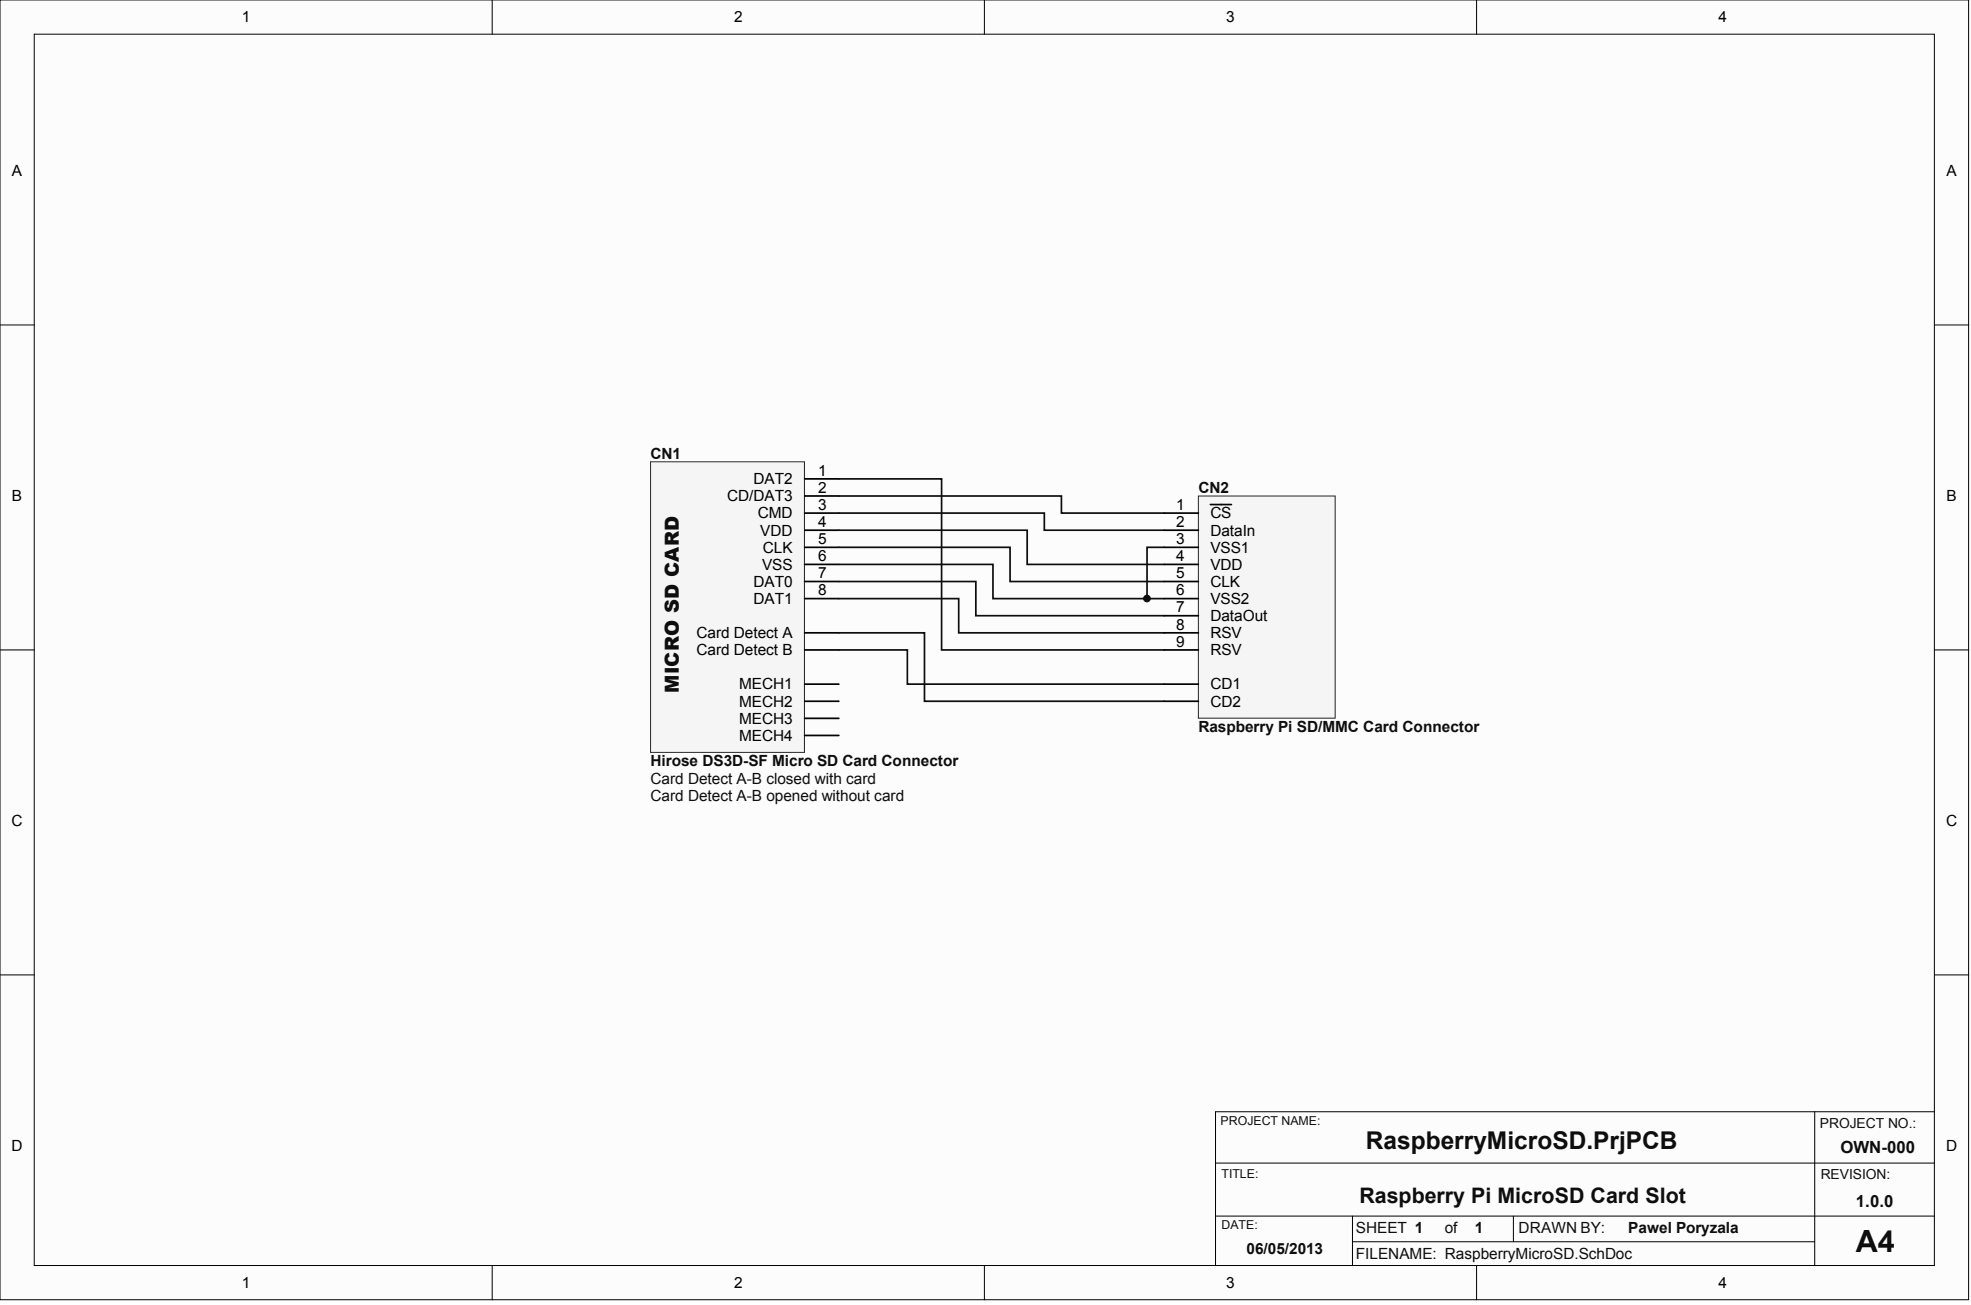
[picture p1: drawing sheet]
<svg xmlns="http://www.w3.org/2000/svg" width="973mm" height="645mm" viewBox="0 0 973 645" stroke-linecap="round" stroke-linejoin="round" font-family="sans-serif">
<g fill="#fcfcfc" stroke="#000" stroke-width=".49">
<path d="M0 0h972v642h-972z"/>
<path d="M17 17h938v608h-938z"/>
</g>
<g fill="none" stroke="#000" stroke-width=".49">
<path d="M243 0v17M486 0v17M729 0v17M0 160h17M955 160h17M0 321h17M955 321h17M0 482h17M955 482h17M896 549v76M955 549h-355v76M600 574h355"/>
<path d="M600 601h355M668 613h228M668 601v24M747 601v12M243 625v17M486 625v17M729 625v17"/>
</g>
<path d="M321 228h76v144h-76z" fill="#f5f5f5" stroke="#262626" stroke-width=".49"/>
<g fill="none" stroke="#000" stroke-width=".85">
<path d="M397 237h17M397 245h17M397 253h17M397 262h17M397 270h17M397 279h17M397 287h17M397 296h17M397 313h17M397 321h17M397 338h17M397 346h17"/>
<path d="M397 355h17M397 363h17"/>
</g>
<path d="M414 237h51v84h110M414 245h110v8h51M414 253h102v9h59M414 262h93v17h68M414 270h85v17h76M414 279h76v17h85M575 270h-9v26M414 287h68v17h93M414 296h59v17h102M414 313h43v33h118M414 321h34v17h127" fill="none" stroke="#0e0e0e" stroke-width=".85"/>
<circle cx="566" cy="296" r="1.6" fill="#0e0e0e" stroke="#0e0e0e" stroke-width=".49"/>
<path d="M592 245h67v110h-67z" fill="#f5f5f5" stroke="#262626" stroke-width=".49"/>
<path d="M575 253h17M598 249h10M575 262h17M575 270h17M575 279h17M575 287h17M575 296h17M575 304h17M575 313h17M575 321h17M575 338h17M575 346h17" fill="none" stroke="#000" stroke-width=".85"/>
<text font-size="15.1" fill="#0e0e0e" x="916" y="619">A4</text>
<text font-size="12.1" fill="#0e0e0e" x="675" y="568">RaspberryMicroSD.PrjPCB</text>
<text font-size="10.6" fill="#0e0e0e" x="671" y="594">Raspberry Pi MicroSD Card Slot</text>
<text font-size="9.5" fill="#0e0e0e" x="335" y="342" transform="rotate(-90 335 342)">MICRO SD CARD</text>
<g font-size="8.3" fill="#0e0e0e">
<text x="909" y="570">OWN-000</text>
<text x="917" y="596">1.0.0</text>
</g>
<g font-size="7.6">
<text x="119" y="11">1</text>
<text x="363" y="11">2</text>
<text x="606" y="11">3</text>
<text x="849" y="11">4</text>
<text x="6" y="87">A</text>
<text x="961" y="87">A</text>
<text x="372" y="239">DAT2</text>
<text x="404" y="235">1</text>
<text x="404" y="243">2</text>
<text x="6" y="248">B</text>
<text x="359" y="248">CD/DAT3</text>
<text x="404" y="252">3</text>
<text x="581" y="252">1</text>
<text x="961" y="248">B</text>
<text x="374" y="256">CMD</text>
<text x="598" y="256">CS</text>
<text x="404" y="260">4</text>
<text x="581" y="260">2</text>
<text x="375" y="264">VDD</text>
<text x="404" y="269">5</text>
<text x="581" y="269">3</text>
<text x="598" y="264">DataIn</text>
<text x="377" y="273">CLK</text>
<text x="598" y="273">VSS1</text>
<text x="376" y="281">VSS</text>
<text x="404" y="277">6</text>
<text x="581" y="277">4</text>
<text x="598" y="281">VDD</text>
<text x="404" y="286">7</text>
<text x="581" y="286">5</text>
<text x="372" y="290">DAT0</text>
<text x="598" y="290">CLK</text>
<text x="372" y="298">DAT1</text>
<text x="404" y="294">8</text>
<text x="581" y="294">6</text>
<text x="598" y="298">VSS2</text>
<text x="581" y="302">7</text>
<text x="581" y="311">8</text>
<text x="598" y="307">DataOut</text>
<text x="344" y="315">Card Detect A</text>
<text x="598" y="315">RSV</text>
<text x="344" y="324">Card Detect B</text>
<text x="581" y="319">9</text>
<text x="598" y="324">RSV</text>
<text x="365" y="341">MECH1</text>
<text x="598" y="341">CD1</text>
<text x="365" y="349">MECH2</text>
<text x="598" y="349">CD2</text>
<text x="365" y="357">MECH3</text>
<text x="365" y="366">MECH4</text>
<text x="6" y="408">C</text>
<text x="961" y="408">C</text>
<text x="6" y="569">D</text>
<text x="961" y="569">D</text>
<text x="119" y="636">1</text>
<text x="363" y="636">2</text>
<text x="606" y="636">3</text>
<text x="849" y="636">4</text>
</g>
<g font-size="7.6" fill="#0e0e0e">
<text x="321" y="226">CN1</text>
<text x="592" y="243">CN2</text>
<text x="592" y="362">Raspberry Pi SD/MMC Card Connector</text>
<text x="321" y="379">Hirose DS3D-SF Micro SD Card Connector</text>
<text x="321" y="387">Card Detect A-B closed with card</text>
<text x="321" y="395">Card Detect A-B opened without card</text>
<text x="670" y="609">SHEET 1</text>
<text x="714" y="609">of</text>
<text x="728" y="609">1</text>
<text x="750" y="609">DRAWN BY:</text>
<text x="804" y="609">Pawel Poryzala</text>
<text x="616" y="619">06/05/2013</text>
<text x="670" y="622">FILENAME: RaspberryMicroSD.SchDoc</text>
</g>
<g font-size="6.8" fill="#0e0e0e">
<text x="899" y="557">PROJECT NO.:</text>
<text x="899" y="582">REVISION:</text>
</g>
<g font-size="6.1" fill="#0e0e0e">
<text x="603" y="556">PROJECT NAME:</text>
<text x="603" y="582">TITLE:</text>
<text x="603" y="607">DATE:</text>
</g>
</svg>
